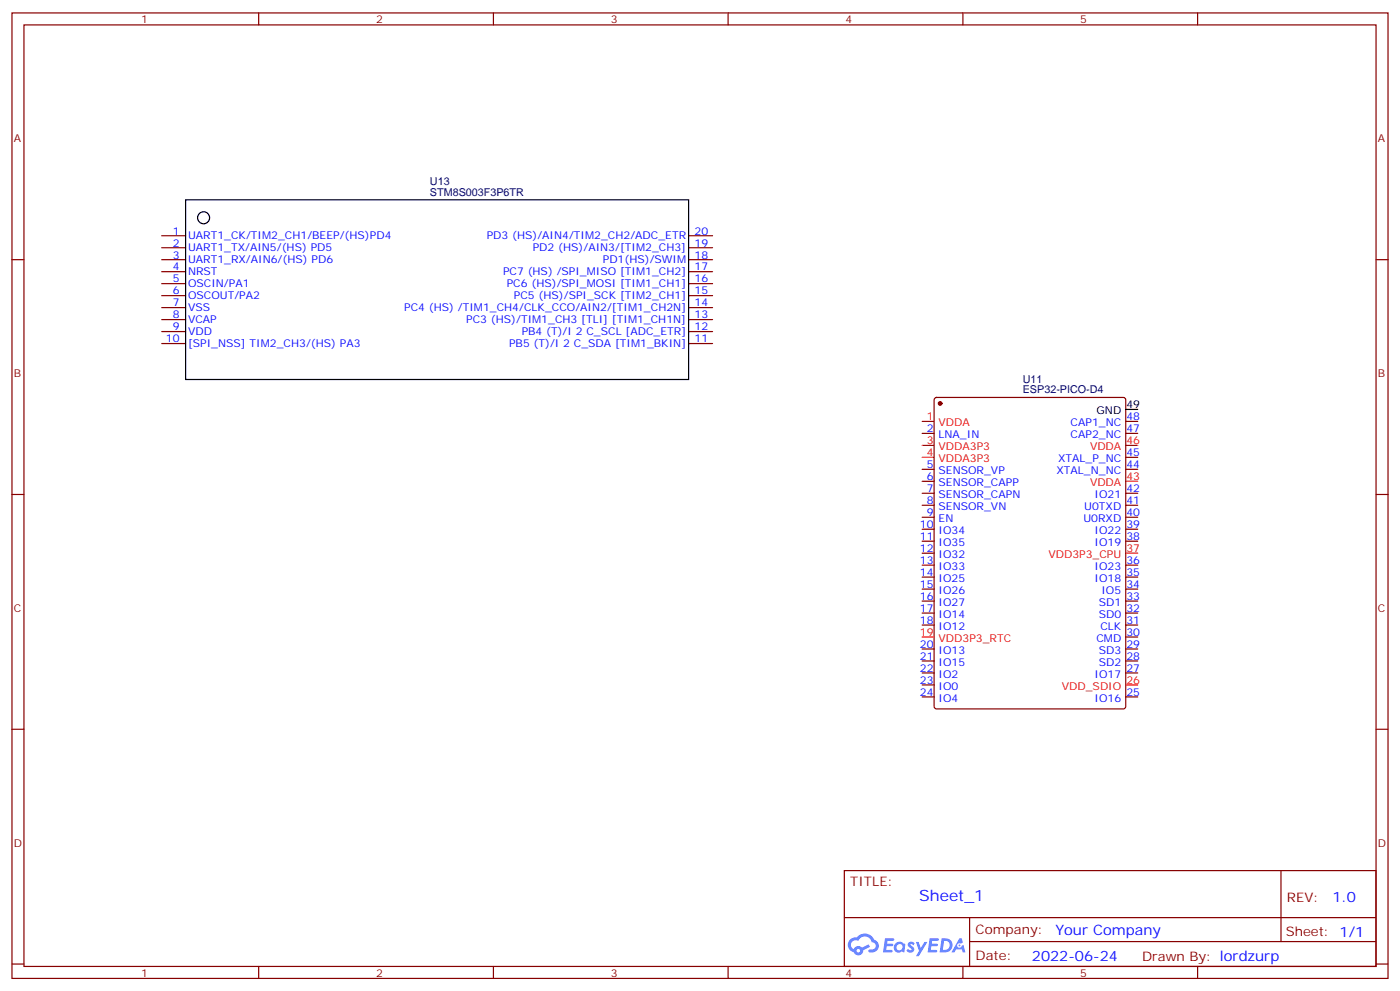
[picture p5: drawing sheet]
<svg xmlns="http://www.w3.org/2000/svg" width="412mm" height="292mm" viewBox="0 0 412 292" stroke-linecap="round" stroke-linejoin="round" font-family="sans-serif">
<g fill="none" stroke="#870000" stroke-width=".35">
<path d="M3.5 3.8h405.4v284.3h-405.4zM7.1 7.3h398.2v277.3h-398.2zM76.2 3.8v3.5M145.3 3.8v3.5M214.5 3.8v3.5M283.6 3.8v3.5M352.8 3.8v3.5M3.5 76.5h3.6M405.3 76.5h3.6M3.5 145.6h3.6M405.3 145.6h3.6M3.5 214.8h3.6"/>
<path d="M405.3 214.8h3.6M248.7 256.4h156.6v28.2h-156.6zM377.3 256.4v20.9M248.7 270.2h156.5M285.6 277.3h119.6M285.6 270.2v14.2M3.5 283.9h3.6M76.2 284.6v3.5M145.3 284.6v3.5M214.5 284.6v3.5M283.6 284.6v3.5M352.8 284.6v3.5"/>
<path d="M405.3 283.9h3.6"/>
</g>
<g fill="#5487ff">
<path d="M267.7 277.6a1.22 1.22 0 0 1 1.7 .2l-.4 .6a.47 .47 0 0 0-.3-.4 .47 .47 0 0 0-.5 .2l.1 .2a1.14 1.14 0 0 1 .8 1.8 1.14 1.14 0 0 1-1.9 0l-.2-.2 .5-.6 .7 .5a.29 .29 0 0 0 .3-.3 .29 .29 0 0 0-.2-.3 1.04 1.04 0 0 1-.6-1.7z"/>
<path d="M260.7 276.3h2.4l.3 .2-.2 .5-1.8 .1-.1 .8h1.5l.3 .4-.3 .4h-1.6l-.2 1.1h1.7l.2 .3-.2 .3-2.6 .1z"/>
<path d="M273.8 276.3h2.4l.3 .2-.1 .5-1.8 .1-.2 .8h1.6l.3 .4-.4 .4h-1.6l-.1 1.1h1.7l.2 .3-.2 .3-2.6 .1z"/>
<path d="M282.6 276.3h.7l.3 1.3-.6 .3a.69 .69 0 0 0-1 .3 .69 .69 0 0 0 .4 .9 .69 .69 0 0 0 .9-.6l.5-.2 .6 2.2h-.8l-.2-.9h-1.8l-.5 .9h-.8z"/>
<path d="M269.8 277.4h.8l.6 1.8 1.1-1.8h.9l-2.6 4.2h-.8l.9-1.5z"/>
<path d="M277.4 276.3l-.6 4.2h1.3a2.11 2.11 0 0 0 2.5-2.1 2.11 2.11 0 0 0-2.5-2.1zM278.1 277.1a1.39 1.39 0 0 1 1.7 1.4 1.39 1.39 0 0 1-1.8 1.3h-.3z"/>
<path d="M263.7 277.9a1.54 1.54 0 0 0-.1 2.2 1.54 1.54 0 0 0 2.2 .1l.6 .3 .3-2.3-.2-.3h-.4a1.49 1.49 0 0 0-2.4 0zM264 278.9a.94 .94 0 0 1 1.8 0 .94 .94 0 0 1-1.8 0z"/>
<path d="M250.4 276.7a2.18 2.18 0 0 0 1.1 3.7 1.44 1.44 0 0 0 1.6 .9 1.44 1.44 0 0 0 1.2-1.4l2-1.1-.5-.7-1.9 1a1.47 1.47 0 0 0-2.4 .4 1.39 1.39 0 0 1-.7-1.9 1.39 1.39 0 0 1 2-.5 2.12 2.12 0 0 1 2.2-1.3 2.12 2.12 0 0 1 1.9 1.7 1.14 1.14 0 0 1 1.1 1.4 1.14 1.14 0 0 1-1.7 .7 .43 .43 0 0 0-.5 .4 .43 .43 0 0 0 .4 .5 1.98 1.98 0 0 0 2.5-1.2 1.98 1.98 0 0 0-1.2-2.6 3.1 3.1 0 0 0-5.3-.6l-.9 .1zM252.3 280a.55 .55 0 0 1 1.1 0 .55 .55 0 0 1-1.1 0z"/>
<circle cx="282.6" cy="278.4" r=".26"/>
</g>
<g fill="none" stroke="#870000" stroke-width=".35">
<path d="M47.6 69.4h7.1M47.6 73h7.1M47.6 76.5h7.1M202.8 69.4h7.1M202.8 73h7.1M202.8 76.5h7.1M47.6 80h7.1M47.6 83.5h7.1M47.6 87.1h7.1M47.6 90.6h7.1M47.6 94.1h7.1M47.6 97.6h7.1"/>
<path d="M202.8 80h7.1M202.8 83.5h7.1M202.8 87.1h7.1M202.8 90.6h7.1M202.8 94.1h7.1M202.8 97.6h7.1M47.6 101.2h7.1M202.8 101.2h7.1M275.4 117.3l.5-.2h55l.7 .4v90.6l-.5 .6-55.2 .1-.7-.5v-90.5zM271.6 127.6h3.6M271.6 138.2h3.6M331.6 127.6h3.5"/>
<path d="M331.6 138.2h3.5M331.6 134.7h3.5M331.6 124.1h3.5M271.6 141.7h3.6M271.6 145.3h3.6M271.6 148.8h3.6M271.6 152.3h3.6M271.6 155.9h3.6M271.6 159.4h3.6M331.6 145.3h3.5M331.6 148.8h3.5M331.6 152.3h3.5"/>
<path d="M331.6 155.9h3.5M331.6 159.4h3.5M271.6 162.9h3.6M271.6 166.4h3.6M271.6 170h3.6M271.6 173.5h3.6M271.6 177h3.6M331.6 166.4h3.5M331.6 170h3.5M331.6 173.5h3.5M331.6 177h3.5M271.6 180.6h3.6"/>
<path d="M271.6 184.1h3.6M271.6 191.1h3.6M271.6 194.7h3.6M271.6 198.2h3.6M331.6 180.6h3.5M331.6 184.1h3.5M331.6 191.1h3.5M331.6 194.7h3.5M331.6 198.2h3.5M331.6 187.6h3.5M271.6 201.7h3.6M271.6 205.2h3.6"/>
<path d="M331.6 205.2h3.5"/>
</g>
<g fill="none" stroke="#000" stroke-width=".35">
<path d="M54.7 58.8h148.1v53h-148.1zM331.6 120.6h3.5"/>
<circle cx="60" cy="64.1" r="1.76"/>
</g>
<circle cx="276.9" cy="118.8" r=".53" fill="#870000" stroke="#870000" stroke-width=".35"/>
<path d="M271.6 124.1h3.6M271.6 131.2h3.6M271.6 134.7h3.6M331.6 131.2h3.5M331.6 141.7h3.5M331.6 162.9h3.5M271.6 187.6h3.6M331.6 201.7h3.5" fill="none" stroke="#f00" stroke-width=".35"/>
<text font-size="4.6" fill="#00f" x="270.8" y="265.4">Sheet_1</text>
<g font-size="4.2" fill="#00f">
<text x="392.5" y="265.7">1.0</text>
<text x="310.9" y="275.2">Your Company</text>
<text x="304" y="283">2022-06-24</text>
</g>
<g font-size="3.9" fill="#800">
<text x="250.5" y="261">TITLE:</text>
<text x="379.1" y="265.7">REV:</text>
<text x="287.4" y="275.2">Company:</text>
<text x="378.7" y="275.8">Sheet: 1/1</text>
<text x="287.4" y="282.9">Date:</text>
<text x="336.4" y="282.9">Drawn By: lordzurp</text>
</g>
<g font-size="3.2" fill="#800">
<text x="41.6" y="6.8">1</text>
<text x="110.8" y="6.8">2</text>
<text x="179.9" y="6.8">3</text>
<text x="249.1" y="6.8">4</text>
<text x="318.2" y="6.8">5</text>
<text x="4.1" y="41.9">A</text>
<text x="405.9" y="41.9">A</text>
<text x="4.1" y="111.1">B</text>
<text x="405.9" y="111.1">B</text>
<text x="4.1" y="180.2">C</text>
<text x="405.9" y="180.2">C</text>
<text x="4.1" y="249.3">D</text>
<text x="405.9" y="249.3">D</text>
<text x="41.6" y="287.6">1</text>
<text x="110.8" y="287.6">2</text>
<text x="179.9" y="287.6">3</text>
<text x="249.1" y="287.6">4</text>
<text x="318.2" y="287.6">5</text>
</g>
<g font-size="3.2" fill="#000080">
<text x="126.7" y="57.8">STM8S003F3P6TR</text>
<text x="126.7" y="54.6">U13</text>
<text x="301.3" y="112.7">U11</text>
<text x="301.3" y="115.8">ESP32-PICO-D4</text>
</g>
<g font-size="3.2" fill="#00f">
<text x="50.9" y="69.1">1</text>
<text x="55.4" y="70.5">UART1_CK/TIM2_CH1/BEEP/(HS)PD4</text>
<text x="143.4" y="70.5">PD3 (HS)/AIN4/TIM2_CH2/ADC_ETR</text>
<text x="204.6" y="69.1">20</text>
<text x="50.9" y="72.6">2</text>
<text x="50.9" y="76.1">3</text>
<text x="55.4" y="74">UART1_TX/AIN5/(HS) PD5</text>
<text x="55.4" y="77.5">UART1_RX/AIN6/(HS) PD6</text>
<text x="156.9" y="74">PD2 (HS)/AIN3/[TIM2_CH3]</text>
<text x="177.6" y="77.5">PD1(HS)/SWIM</text>
<text x="204.6" y="76.1">18</text>
<text x="204.6" y="72.6">19</text>
<text x="50.9" y="79.7">4</text>
<text x="50.9" y="83.2">5</text>
<text x="55.4" y="81.1">NRST</text>
<text x="148.2" y="81.1">PC7 (HS) /SPI_MISO [TIM1_CH2]</text>
<text x="204.6" y="83.2">16</text>
<text x="204.6" y="79.7">17</text>
<text x="50.9" y="86.7">6</text>
<text x="55.4" y="84.6">OSCIN/PA1</text>
<text x="55.4" y="88.1">OSCOUT/PA2</text>
<text x="149.3" y="84.6">PC6 (HS)/SPI_MOSI [TIM1_CH1]</text>
<text x="151.4" y="88.1">PC5 (HS)/SPI_SCK [TIM2_CH1]</text>
<text x="204.6" y="86.7">15</text>
<text x="50.9" y="90.2">7</text>
<text x="50.9" y="93.8">8</text>
<text x="55.4" y="91.7">VSS</text>
<text x="55.4" y="95.2">VCAP</text>
<text x="119.1" y="91.7">PC4 (HS) /TIM1_CH4/CLK_CCO/AIN2/[TIM1_CH2N]</text>
<text x="137.4" y="95.2">PC3 (HS)/TIM1_CH3 [TLI] [TIM1_CH1N]</text>
<text x="204.6" y="93.8">13</text>
<text x="204.6" y="90.2">14</text>
<text x="48.9" y="100.8">10</text>
<text x="50.9" y="97.3">9</text>
<text x="55.4" y="98.7">VDD</text>
<text x="153.7" y="98.7">PB4 (T)/I 2 C_SCL [ADC_ETR]</text>
<text x="204.6" y="100.8">11</text>
<text x="204.6" y="97.3">12</text>
<text x="55.4" y="102.2">[SPI_NSS] TIM2_CH3/(HS) PA3</text>
<text x="150" y="102.2">PB5 (T)/I 2 C_SDA [TIM1_BKIN]</text>
<text x="315.4" y="125.5">CAP1_NC</text>
<text x="331.8" y="123.8">48</text>
<text x="273" y="127.3">2</text>
<text x="276.5" y="129">LNA_IN</text>
<text x="315.4" y="129">CAP2_NC</text>
<text x="331.8" y="127.3">47</text>
<text x="273" y="137.9">5</text>
<text x="311.7" y="136.1">XTAL_P_NC</text>
<text x="331.8" y="137.9">44</text>
<text x="331.8" y="134.3">45</text>
<text x="273" y="141.4">6</text>
<text x="276.5" y="139.6">SENSOR_VP</text>
<text x="276.5" y="143.2">SENSOR_CAPP</text>
<text x="311.2" y="139.6">XTAL_N_NC</text>
<text x="273" y="144.9">7</text>
<text x="273" y="148.4">8</text>
<text x="276.5" y="146.7">SENSOR_CAPN</text>
<text x="322.4" y="146.7">IO21</text>
<text x="331.8" y="148.4">41</text>
<text x="331.8" y="144.9">42</text>
<text x="271" y="155.5">10</text>
<text x="273" y="152">9</text>
<text x="276.5" y="150.2">SENSOR_VN</text>
<text x="276.5" y="153.7">EN</text>
<text x="319.1" y="153.7">U0RXD</text>
<text x="319.4" y="150.2">U0TXD</text>
<text x="331.8" y="155.5">39</text>
<text x="331.8" y="152">40</text>
<text x="271" y="159">11</text>
<text x="276.5" y="157.3">IO34</text>
<text x="276.5" y="160.8">IO35</text>
<text x="322.4" y="160.8">IO19</text>
<text x="322.4" y="157.3">IO22</text>
<text x="331.8" y="159">38</text>
<text x="271" y="162.6">12</text>
<text x="271" y="166.1">13</text>
<text x="276.5" y="164.3">IO32</text>
<text x="276.5" y="167.9">IO33</text>
<text x="322.4" y="167.9">IO23</text>
<text x="331.8" y="166.1">36</text>
<text x="271" y="169.6">14</text>
<text x="271" y="173.1">15</text>
<text x="276.5" y="171.4">IO25</text>
<text x="322.4" y="171.4">IO18</text>
<text x="331.8" y="173.1">34</text>
<text x="331.8" y="169.6">35</text>
<text x="271" y="176.7">16</text>
<text x="276.5" y="174.9">IO26</text>
<text x="276.5" y="178.4">IO27</text>
<text x="323.7" y="178.4">SD1</text>
<text x="324.5" y="174.9">IO5</text>
<text x="331.8" y="176.7">33</text>
<text x="271" y="180.2">17</text>
<text x="271" y="183.7">18</text>
<text x="276.5" y="182">IO14</text>
<text x="276.5" y="185.5">IO12</text>
<text x="323.7" y="182">SD0</text>
<text x="324.1" y="185.5">CLK</text>
<text x="331.8" y="183.7">31</text>
<text x="331.8" y="180.2">32</text>
<text x="271" y="190.8">20</text>
<text x="323" y="189">CMD</text>
<text x="331.8" y="190.8">29</text>
<text x="331.8" y="187.3">30</text>
<text x="271" y="194.3">21</text>
<text x="271" y="197.8">22</text>
<text x="276.5" y="192.5">IO13</text>
<text x="276.5" y="196.1">IO15</text>
<text x="323.7" y="196.1">SD2</text>
<text x="323.7" y="192.5">SD3</text>
<text x="331.8" y="197.8">27</text>
<text x="331.8" y="194.3">28</text>
<text x="271" y="201.4">23</text>
<text x="276.5" y="199.6">IO2</text>
<text x="276.5" y="203.1">IO0</text>
<text x="322.4" y="199.6">IO17</text>
<text x="271" y="204.9">24</text>
<text x="276.5" y="206.7">IO4</text>
<text x="322.4" y="206.7">IO16</text>
<text x="331.8" y="204.9">25</text>
</g>
<g font-size="3.2" fill="#f00">
<text x="273" y="123.8">1</text>
<text x="276.5" y="125.5">VDDA</text>
<text x="273" y="130.8">3</text>
<text x="331.8" y="130.8">46</text>
<text x="273" y="134.3">4</text>
<text x="276.5" y="132.6">VDDA3P3</text>
<text x="276.5" y="136.1">VDDA3P3</text>
<text x="321.1" y="132.6">VDDA</text>
<text x="321.1" y="143.2">VDDA</text>
<text x="331.8" y="141.4">43</text>
<text x="308.8" y="164.3">VDD3P3_CPU</text>
<text x="331.8" y="162.6">37</text>
<text x="271" y="187.3">19</text>
<text x="276.5" y="189">VDD3P3_RTC</text>
<text x="312.8" y="203.1">VDD_SDIO</text>
<text x="331.8" y="201.4">26</text>
</g>
<g font-size="3.2">
<text x="323" y="122">GND</text>
<text x="331.8" y="120.2">49</text>
</g>
</svg>
